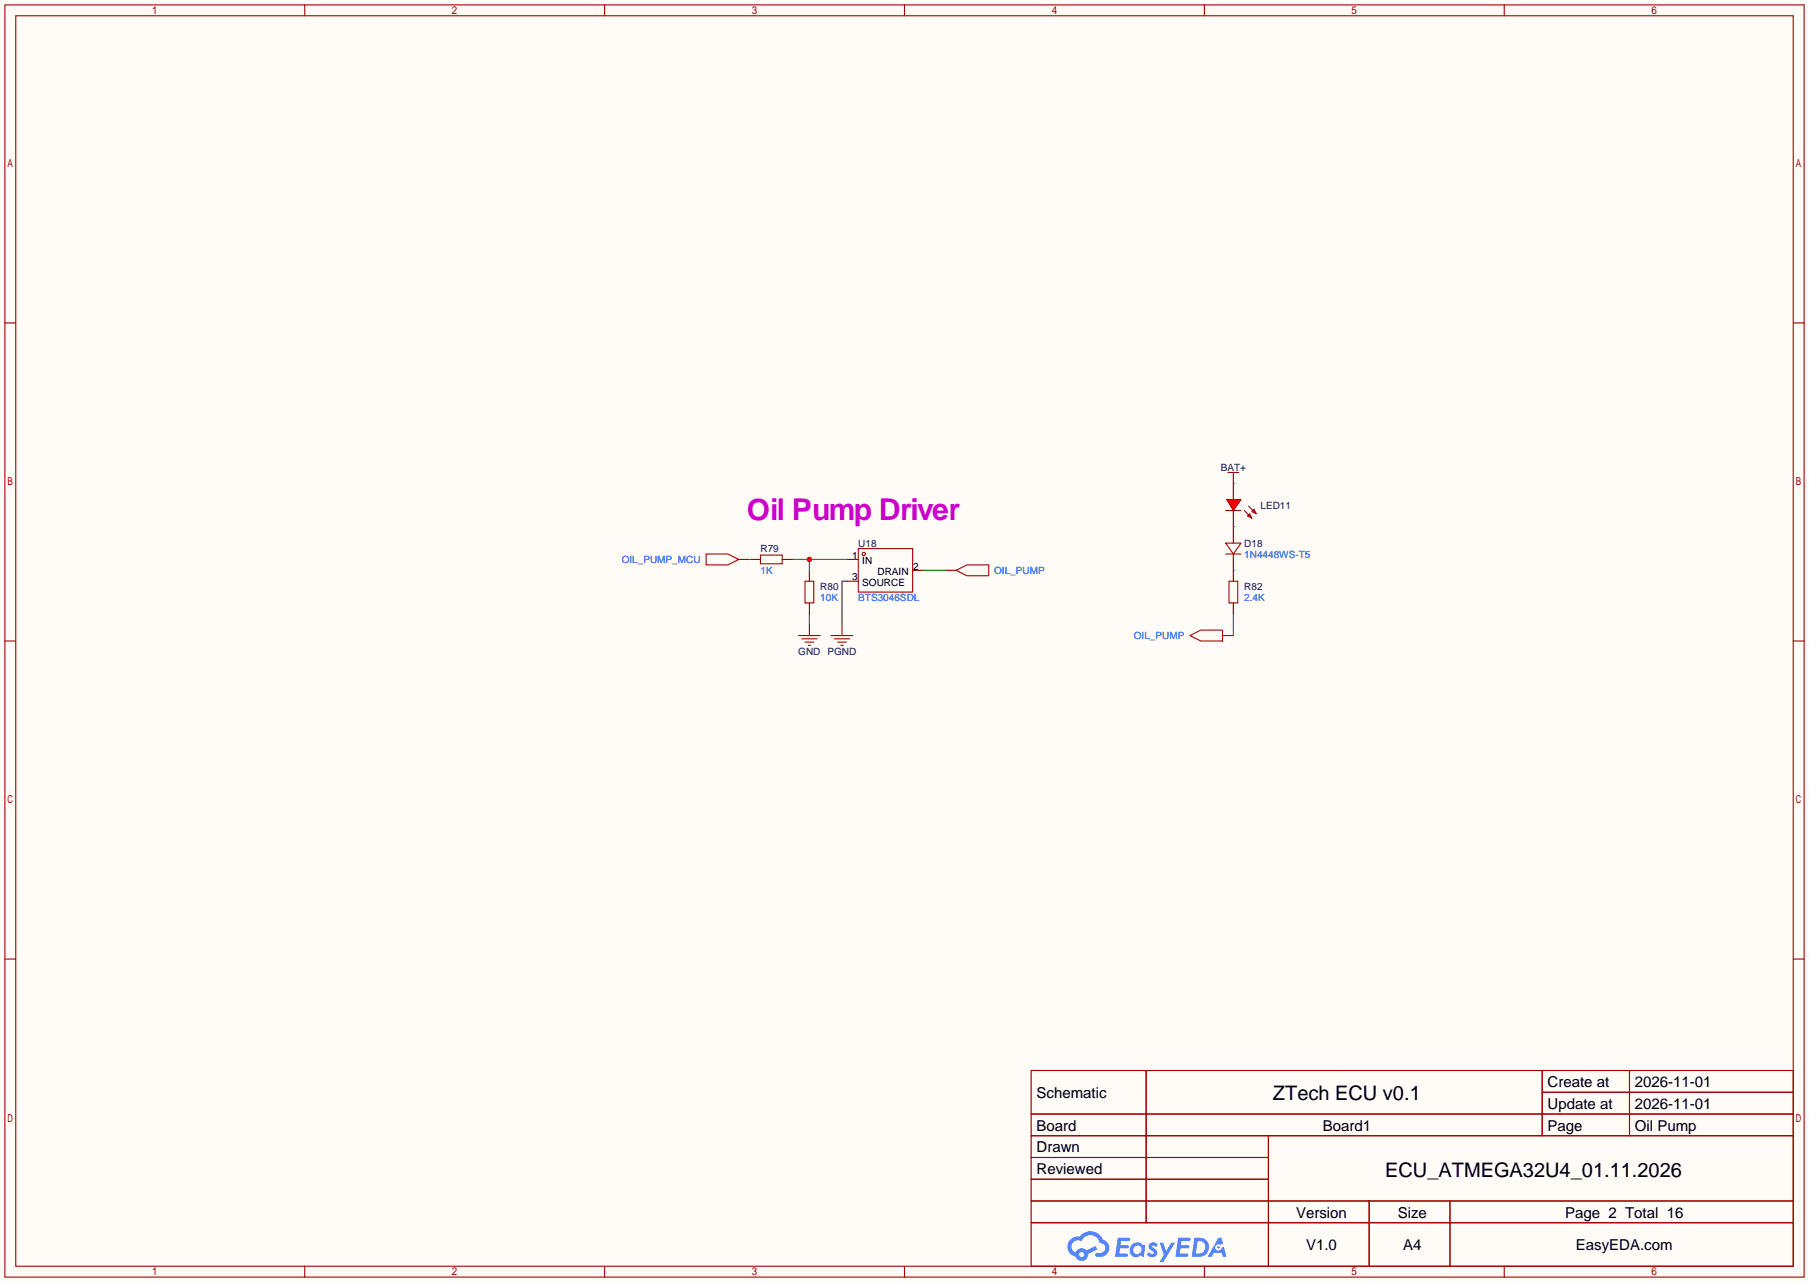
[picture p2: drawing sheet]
<svg xmlns="http://www.w3.org/2000/svg" width="423mm" height="299mm" viewBox="0 0 423 299" stroke-linecap="round" stroke-linejoin="round" font-family="sans-serif">
<path d="M0 0h422.7v299.5h-422.7z" fill="#fffcf7"/>
<g fill="none" stroke="#a10000" stroke-width=".25">
<path d="M1.1 1.1h420.4v297.2h-420.4zM3.7 3.7h415.3v292.1h-415.3zM71.2 1.1v2.6M141.3 1.1v2.6M211.3 1.1v2.6M281.4 1.1v2.6M351.5 1.1v2.6M1.1 75.4h2.6M419 75.4h2.5M1.1 149.7h2.6M419 149.7h2.5M1.1 224h2.6"/>
<path d="M419 224h2.5M240.9 250.1h178.1v45.7h-178.1zM267.8 250.1v35.5M360.3 250.1v15.2M360.3 255.1h58.7M380.7 250.1v15.2M240.9 260.2h178.1M240.9 265.3h178.1M240.9 270.4h55.5M240.9 275.5h55.5M296.4 265.3v30.5M71.2 295.8v2.5"/>
<path d="M141.3 295.8v2.5M211.3 295.8v2.5M240.9 280.5h178.1M240.9 285.6h178.1M281.4 295.8v2.5M319.9 280.5v15.3M338.8 280.5v15.3M351.5 295.8v2.5"/>
</g>
<g fill="#5487ff">
<path d="M268.7 290.5a1.3 1.3 0 0 1 1.8 .2l-.4 .7a.54 .54 0 0 0-.9-.3l.1 .2a1.28 1.28 0 0 1 .8 2.1 1.53 1.53 0 0 1-2.2-.3l.5-.6 .8 .4a.31 .31 0 0 0 .4-.2 .31 .31 0 0 0-.3-.4 1.12 1.12 0 0 1-.6-1.8z"/>
<path d="M270.9 290.3h.9l.6 1.9 1.2-1.9h.9l-2.7 4.5h-.9l1-1.7z"/>
<path d="M261.2 289.1h2.2a.46 .46 0 0 1 .5 .1 .46 .46 0 0 1 .1 .5l-.3 .2h-1.8l-.1 .9h1.6a.4 .4 0 0 1 .4 .5 .4 .4 0 0 1-.4 .3h-1.7l-.2 1.2h1.4a.46 .46 0 0 1 .5 .1 .46 .46 0 0 1 .1 .5l-.3 .2h-2.7z"/>
<path d="M275.3 289.1h2.2a.47 .47 0 0 1 .5 .1 .47 .47 0 0 1 .1 .5l-.3 .2h-1.8l-.1 .9h1.6a.4 .4 0 0 1 .4 .5 .4 .4 0 0 1-.4 .3h-1.7l-.2 1.2h1.4a.46 .46 0 0 1 .5 .1 .46 .46 0 0 1 .1 .5l-.3 .2h-2.7z"/>
<path d="M284.7 289.1h.7l.3 1.4-.6 .3a.75 .75 0 0 0-1.1 .3 .75 .75 0 0 0 .5 1.1 .75 .75 0 0 0 .9-.7l.5-.3 .7 2.4h-.9l-.2-1h-1.9l-.5 1h-.9z"/>
<path d="M279.1 289.1l-.7 4.5h1.5a2.27 2.27 0 0 0 2.6-2.3 2.27 2.27 0 0 0-2.7-2.2zM279.8 289.9a1.5 1.5 0 0 1 1.8 1.5 1.5 1.5 0 0 1-1.9 1.4h-.3z"/>
<path d="M264.5 290.7a1.6 1.6 0 0 0-.3 2.3 1.6 1.6 0 0 0 2.3 .2l.8 .4 .3-2.5-.2-.3h-.5a1.58 1.58 0 0 0-2.4-.1zM265.1 291.3a.99 .99 0 0 1 1.6 .5 .99 .99 0 0 1-1.3 1.1 .98 .98 0 0 1-.3-1.6z"/>
<path d="M250.1 289.5a2.37 2.37 0 0 0 1.2 4 1.54 1.54 0 0 0 1.7 1 1.54 1.54 0 0 0 1.3-1.6l2.1-1.1-.5-.8-2 1.1a1.57 1.57 0 0 0-2.6 .5 1.5 1.5 0 0 1-.8-2.1 1.5 1.5 0 0 1 2.2-.5 2.23 2.23 0 0 1 2.3-1.5 2.23 2.23 0 0 1 2 1.9 1.16 1.16 0 0 1 1.2 1 1.16 1.16 0 0 1-1.1 1.3h-.6a.47 .47 0 0 0-.6 .4 .47 .47 0 0 0 .4 .5 2.14 2.14 0 0 0 2.7-1.3 2.14 2.14 0 0 0-1.3-2.8 3.2 3.2 0 0 0-5.5-.7l-1.1 .1zM252.1 293.1a.6 .6 0 0 1 1.2 0 .6 .6 0 0 1-1.2 0z"/>
<circle cx="284.7" cy="291.4" r=".28"/>
</g>
<path d="M177.7 129.7h5.1v2h-5.1zM188.1 135.8h2v5h-2zM278 148.5l2.5-1.3h5.1v2.5h-5.1z" fill="none" stroke="#a10000" stroke-width=".25"/>
<path d="M175.1 130.7h2.6M182.8 130.7h2.5M189.1 133.2v2.6M189.1 140.8v2.6M285.6 148.5h2.6" fill="none" stroke="#870000" stroke-width=".25"/>
<path d="M185.3 130.7h12.7M189.1 130.7v2.5" fill="none" stroke="#008700" stroke-width=".25"/>
<circle cx="189.1" cy="130.7" r=".63" fill="#c00"/>
<path d="M288.2 111.6v5.1M288.2 119.3v3.8M172.6 130.7h2.5M198 130.7h2.5M198 135.8h2.5M213.2 133.2h2.6M220.9 133.2h2.5M288.2 133.2v2.6M189.1 145.9v2.6M196.7 145.9v2.6M288.2 140.8v2.6" fill="none" stroke="#870000" stroke-width=".25"/>
<g fill="none" stroke="#a10000" stroke-width=".25">
<path d="M286.4 119.3h3.5M286.9 110.4h2.5M288.2 110.4v1.2M165 129.4h5.1l2.5 1.3-2.5 1.3h-5.1zM200.5 128.1h12.7v10.2h-12.7zM223.4 133.2l2.5-1.2h5.1v2.5h-5.1zM287.1 135.8h2.1v5h-2.1zM186.6 148.5h5M187.3 149.2h3.6M188.1 150h2M188.8 150.7h.6M194.2 148.5h5.1"/>
<path d="M194.9 149.2h3.6M195.7 150h2M196.5 150.7h.5"/>
<circle cx="201.8" cy="129.4" r=".38"/>
</g>
<path d="M175.1 130.7h.1M198 135.8h-1.3v10.1M215.8 133.2h5.1M189.1 143.4v2.5" fill="none" stroke="#008700" stroke-width=".25"/>
<g fill="#f00" stroke="#a10000" stroke-width=".25">
<path d="M286.6 116.7h3.3l-1.7 2.6z"/>
<path d="M292.5 119.5l.5-.5 .5 1z"/>
<path d="M291.5 120.5l.5-.5 .5 1z"/>
</g>
<path d="M290.7 119.3l1 1M291.7 118.2l1 1.1M286.4 126.9h3.5l-1.7 2.5zM286.4 129.4h3.5M288.2 125.6v1.3M288.2 129.4v1.3" fill="none" stroke="#a10000" stroke-width=".25"/>
<path d="M288.2 112.9h.1M288.2 123.1h.1M288.2 133.2h.1M288.2 143.4v5.1" fill="none" stroke="#008700" stroke-width=".25"/>
<path d="M288.2 123.1v2.5M288.2 130.7v2.5" fill="none" stroke="#870000" stroke-width=".25"/>
<text font-size="7" fill="#c0c" x="174.5" y="121.4">Oil Pump Driver</text>
<g font-size="4.7">
<text x="297.4" y="257.1">ZTech ECU v0.1</text>
<text x="323.6" y="274.8">ECU_ATMEGA32U4_01.11.2026</text>
</g>
<g font-size="3.5">
<text x="242.2" y="256.5">Schematic</text>
<text x="361.6" y="253.9">Create at</text>
<text x="382" y="253.9">2026-11-01</text>
<text x="361.6" y="259">Update at</text>
<text x="382" y="259">2026-11-01</text>
<text x="242.2" y="264.1">Board</text>
<text x="242.2" y="269.2">Drawn</text>
<text x="309" y="264.1">Board1</text>
<text x="361.6" y="264.1">Page</text>
<text x="382" y="264.1">Oil Pump</text>
<text x="242.2" y="274.3">Reviewed</text>
<text x="302.8" y="284.4">Version</text>
<text x="326.6" y="284.4">Size</text>
<text x="365.7" y="284.4">Page 2 Total 16</text>
<text x="305.2" y="292">V1.0</text>
<text x="327.8" y="292">A4</text>
<text x="368.2" y="292">EasyEDA.com</text>
</g>
<g font-size="2.3" fill="#000080">
<text x="285.2" y="109.9">BAT+</text>
<text x="294.5" y="118.8">LED11</text>
<text x="177.7" y="129">R79</text>
<text x="200.5" y="127.7">U18</text>
<text x="290.7" y="127.7">D18</text>
<text x="191.6" y="137.9">R80</text>
<text x="290.7" y="137.9">R82</text>
<text x="186.5" y="153.1">GND</text>
<text x="193.3" y="153.1">PGND</text>
</g>
<g font-size="2.3" fill="#00f">
<text x="145.3" y="131.5">OIL_PUMP_MCU</text>
<text x="290.7" y="130.3">1N4448WS-T5</text>
<text x="177.7" y="134.1">1K</text>
<text x="232.3" y="134.1">OIL_PUMP</text>
<text x="191.6" y="140.4">10K</text>
<text x="200.5" y="140.4">BTS3046SDL</text>
<text x="290.7" y="140.4">2.4K</text>
<text x="264.9" y="149.3">OIL_PUMP</text>
</g>
<g font-size="2.3">
<text x="199.1" y="130.5">1</text>
<text x="201.5" y="131.8">IN</text>
<text x="199.1" y="135.6">3</text>
<text x="201.5" y="136.8">SOURCE</text>
<text x="205" y="134.3">DRAIN</text>
<text x="213.4" y="133">2</text>
</g>
</svg>
